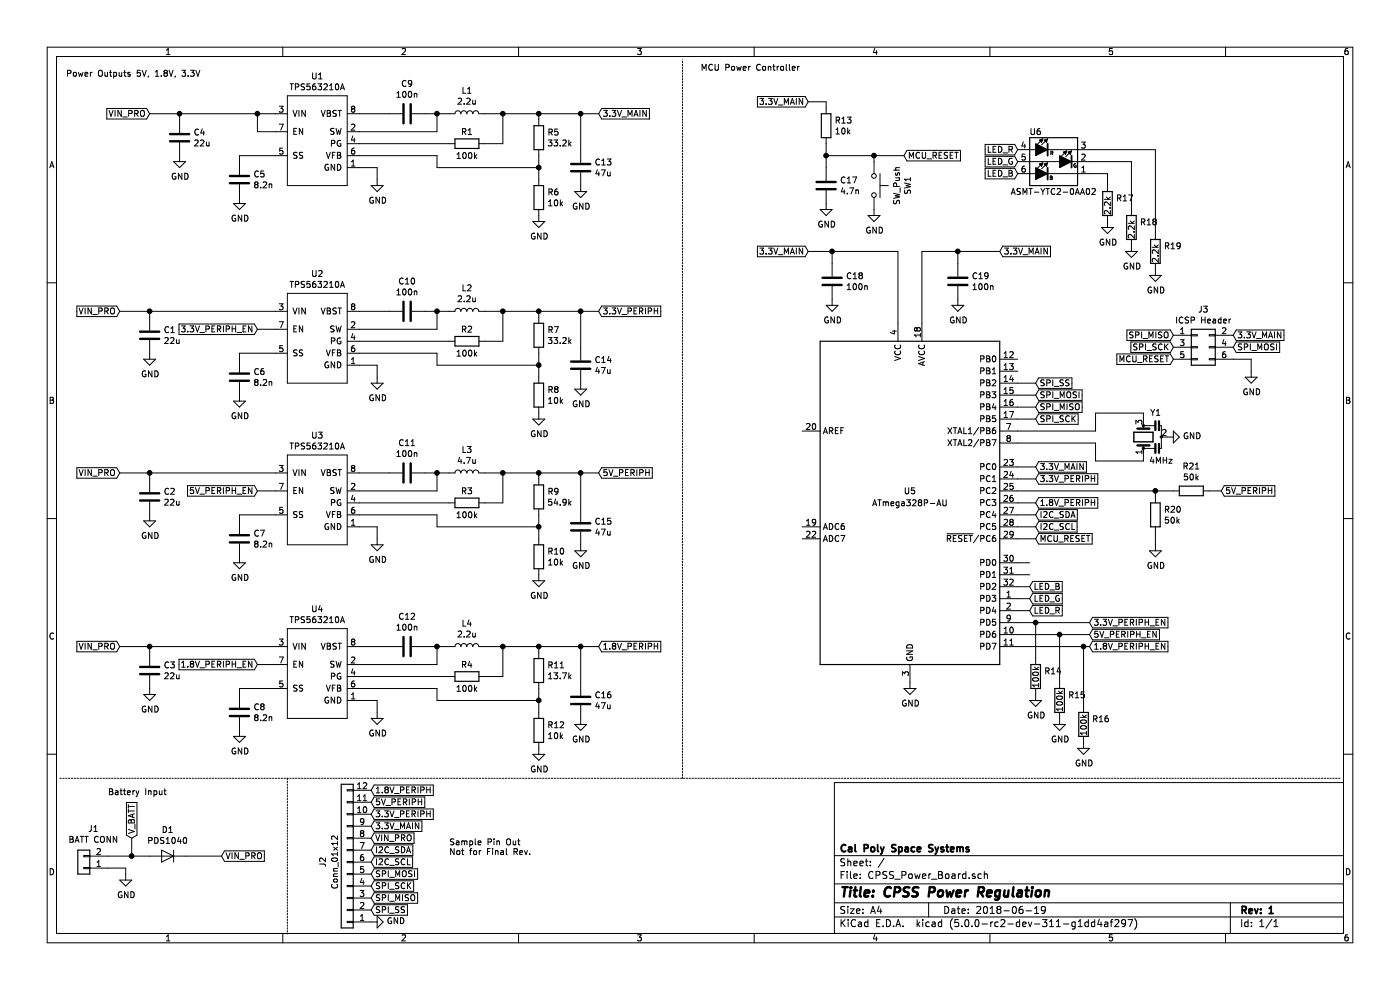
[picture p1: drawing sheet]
EESchema Schematic File Version 4
LIBS:CPSS_Power_Board-cache
EELAYER 26 0
EELAYER END
$Descr A4 11693 8268
encoding utf-8
Sheet 1 1
Title "CPSS Power Regulation "
Date "2018-06-19"
Rev "1"
Comp "Cal Poly Space Systems"
Comment1 ""
Comment2 ""
Comment3 ""
Comment4 ""
$EndDescr
$Comp
L Regulator_Switching:TPS563210A U1
U 1 1
P 2650 1200
F 0 "U1" H 2650 1765 50  0000 C CNN
F 1 "TPS563210A" H 2650 1674 50  0000 C CNN
F 2 "" H 2700 1000 50  0001 C CNN
F 3 "" H 2700 1000 50  0001 C CNN
	1    2650 1200
	1    0    0    -1  
$EndComp
$Comp
L Device:C C4
U 1 1
P 1500 1150
F 0 "C4" H 1615 1196 50  0000 L CNN
F 1 "22u" H 1615 1105 50  0000 L CNN
F 2 "" H 1538 1000 50  0001 C CNN
F 3 "~" H 1500 1150 50  0001 C CNN
	1    1500 1150
	1    0    0    -1  
$EndComp
$Comp
L power:GND #PWR0101
U 1 1
P 1500 1300
F 0 "#PWR0101" H 1500 1050 50  0001 C CNN
F 1 "GND" H 1505 1127 50  0000 C CNN
F 2 "" H 1500 1300 50  0001 C CNN
F 3 "" H 1500 1300 50  0001 C CNN
	1    1500 1300
	1    0    0    -1  
$EndComp
Wire Wire Line
	2300 950  2150 950 
Wire Wire Line
	1500 950  1500 1000
Wire Wire Line
	2300 1100 2150 1100
Wire Wire Line
	2150 1100 2150 950 
Connection ~ 2150 950 
Wire Wire Line
	2150 950  1500 950 
$Comp
L Device:C C5
U 1 1
P 2000 1500
F 0 "C5" H 2115 1546 50  0000 L CNN
F 1 "8.2n" H 2115 1455 50  0000 L CNN
F 2 "" H 2038 1350 50  0001 C CNN
F 3 "~" H 2000 1500 50  0001 C CNN
	1    2000 1500
	1    0    0    -1  
$EndComp
$Comp
L power:GND #PWR0102
U 1 1
P 2000 1650
F 0 "#PWR0102" H 2000 1400 50  0001 C CNN
F 1 "GND" H 2005 1477 50  0000 C CNN
F 2 "" H 2000 1650 50  0001 C CNN
F 3 "" H 2000 1650 50  0001 C CNN
	1    2000 1650
	1    0    0    -1  
$EndComp
Wire Wire Line
	2000 1350 2000 1300
Wire Wire Line
	2000 1300 2300 1300
Wire Wire Line
	1500 950  1250 950 
Connection ~ 1500 950 
Text GLabel 1250 950  0    50   Input ~ 0
VIN_PRO
$Comp
L power:GND #PWR0103
U 1 1
P 3150 1500
F 0 "#PWR0103" H 3150 1250 50  0001 C CNN
F 1 "GND" H 3155 1327 50  0000 C CNN
F 2 "" H 3150 1500 50  0001 C CNN
F 3 "" H 3150 1500 50  0001 C CNN
	1    3150 1500
	1    0    0    -1  
$EndComp
Wire Wire Line
	3000 1400 3150 1400
Wire Wire Line
	3150 1400 3150 1500
$Comp
L Device:C C9
U 1 1
P 3400 950
F 0 "C9" V 3148 950 50  0000 C CNN
F 1 "100n" V 3239 950 50  0000 C CNN
F 2 "" H 3438 800 50  0001 C CNN
F 3 "~" H 3400 950 50  0001 C CNN
	1    3400 950 
	0    1    1    0   
$EndComp
Wire Wire Line
	3000 950  3250 950 
Wire Wire Line
	3550 950  3650 950 
Wire Wire Line
	3000 1100 3650 1100
Wire Wire Line
	3650 1100 3650 950 
$Comp
L Device:L L1
U 1 1
P 3900 950
F 0 "L1" V 4090 950 50  0000 C CNN
F 1 "2.2u" V 3999 950 50  0000 C CNN
F 2 "" H 3900 950 50  0001 C CNN
F 3 "~" H 3900 950 50  0001 C CNN
	1    3900 950 
	0    -1   -1   0   
$EndComp
Wire Wire Line
	3650 950  3750 950 
Connection ~ 3650 950 
$Comp
L Device:R R1
U 1 1
P 3900 1200
F 0 "R1" V 3800 1200 50  0000 C CNN
F 1 "100k" V 4000 1200 50  0000 C CNN
F 2 "" V 3830 1200 50  0001 C CNN
F 3 "~" H 3900 1200 50  0001 C CNN
	1    3900 1200
	0    1    1    0   
$EndComp
Wire Wire Line
	3000 1200 3750 1200
Wire Wire Line
	4050 950  4200 950 
Wire Wire Line
	4050 1200 4200 1200
Wire Wire Line
	4200 1200 4200 950 
$Comp
L Device:R R5
U 1 1
P 4500 1150
F 0 "R5" H 4570 1196 50  0000 L CNN
F 1 "33.2k" H 4570 1105 50  0000 L CNN
F 2 "" V 4430 1150 50  0001 C CNN
F 3 "~" H 4500 1150 50  0001 C CNN
	1    4500 1150
	1    0    0    -1  
$EndComp
$Comp
L Device:R R6
U 1 1
P 4500 1650
F 0 "R6" H 4570 1696 50  0000 L CNN
F 1 "10k" H 4570 1605 50  0000 L CNN
F 2 "" V 4430 1650 50  0001 C CNN
F 3 "~" H 4500 1650 50  0001 C CNN
	1    4500 1650
	1    0    0    -1  
$EndComp
Wire Wire Line
	3000 1300 3650 1300
Wire Wire Line
	3650 1300 3650 1400
Wire Wire Line
	3650 1400 4500 1400
Wire Wire Line
	4500 1400 4500 1300
Wire Wire Line
	4500 1400 4500 1500
Connection ~ 4500 1400
$Comp
L power:GND #PWR0104
U 1 1
P 4500 1800
F 0 "#PWR0104" H 4500 1550 50  0001 C CNN
F 1 "GND" H 4505 1627 50  0000 C CNN
F 2 "" H 4500 1800 50  0001 C CNN
F 3 "" H 4500 1800 50  0001 C CNN
	1    4500 1800
	1    0    0    -1  
$EndComp
Wire Wire Line
	4200 950  4500 950 
Wire Wire Line
	4500 950  4500 1000
Connection ~ 4200 950 
$Comp
L Device:C C13
U 1 1
P 4850 1400
F 0 "C13" H 4965 1446 50  0000 L CNN
F 1 "47u" H 4965 1355 50  0000 L CNN
F 2 "" H 4888 1250 50  0001 C CNN
F 3 "~" H 4850 1400 50  0001 C CNN
	1    4850 1400
	1    0    0    -1  
$EndComp
$Comp
L power:GND #PWR0105
U 1 1
P 4850 1550
F 0 "#PWR0105" H 4850 1300 50  0001 C CNN
F 1 "GND" H 4855 1377 50  0000 C CNN
F 2 "" H 4850 1550 50  0001 C CNN
F 3 "" H 4850 1550 50  0001 C CNN
	1    4850 1550
	1    0    0    -1  
$EndComp
Wire Wire Line
	4500 950  4850 950 
Wire Wire Line
	4850 950  4850 1250
Connection ~ 4500 950 
Wire Wire Line
	4850 950  5000 950 
Connection ~ 4850 950 
Text GLabel 5000 950  2    50   Input ~ 0
3.3V_MAIN
$Comp
L Regulator_Switching:TPS563210A U2
U 1 1
P 2650 2850
F 0 "U2" H 2650 3415 50  0000 C CNN
F 1 "TPS563210A" H 2650 3324 50  0000 C CNN
F 2 "" H 2700 2650 50  0001 C CNN
F 3 "" H 2700 2650 50  0001 C CNN
	1    2650 2850
	1    0    0    -1  
$EndComp
$Comp
L Device:C C1
U 1 1
P 1250 2800
F 0 "C1" H 1365 2846 50  0000 L CNN
F 1 "22u" H 1365 2755 50  0000 L CNN
F 2 "" H 1288 2650 50  0001 C CNN
F 3 "~" H 1250 2800 50  0001 C CNN
	1    1250 2800
	1    0    0    -1  
$EndComp
$Comp
L power:GND #PWR0106
U 1 1
P 1250 2950
F 0 "#PWR0106" H 1250 2700 50  0001 C CNN
F 1 "GND" H 1255 2777 50  0000 C CNN
F 2 "" H 1250 2950 50  0001 C CNN
F 3 "" H 1250 2950 50  0001 C CNN
	1    1250 2950
	1    0    0    -1  
$EndComp
Wire Wire Line
	1250 2600 1250 2650
Wire Wire Line
	2300 2750 2150 2750
$Comp
L Device:C C6
U 1 1
P 2000 3150
F 0 "C6" H 2115 3196 50  0000 L CNN
F 1 "8.2n" H 2115 3105 50  0000 L CNN
F 2 "" H 2038 3000 50  0001 C CNN
F 3 "~" H 2000 3150 50  0001 C CNN
	1    2000 3150
	1    0    0    -1  
$EndComp
$Comp
L power:GND #PWR0107
U 1 1
P 2000 3300
F 0 "#PWR0107" H 2000 3050 50  0001 C CNN
F 1 "GND" H 2005 3127 50  0000 C CNN
F 2 "" H 2000 3300 50  0001 C CNN
F 3 "" H 2000 3300 50  0001 C CNN
	1    2000 3300
	1    0    0    -1  
$EndComp
Wire Wire Line
	2000 3000 2000 2950
Wire Wire Line
	2000 2950 2300 2950
Wire Wire Line
	1250 2600 1000 2600
Connection ~ 1250 2600
Text GLabel 1000 2600 0    50   Input ~ 0
VIN_PRO
$Comp
L power:GND #PWR0108
U 1 1
P 3150 3150
F 0 "#PWR0108" H 3150 2900 50  0001 C CNN
F 1 "GND" H 3155 2977 50  0000 C CNN
F 2 "" H 3150 3150 50  0001 C CNN
F 3 "" H 3150 3150 50  0001 C CNN
	1    3150 3150
	1    0    0    -1  
$EndComp
Wire Wire Line
	3000 3050 3150 3050
Wire Wire Line
	3150 3050 3150 3150
$Comp
L Device:C C10
U 1 1
P 3400 2600
F 0 "C10" V 3148 2600 50  0000 C CNN
F 1 "100n" V 3239 2600 50  0000 C CNN
F 2 "" H 3438 2450 50  0001 C CNN
F 3 "~" H 3400 2600 50  0001 C CNN
	1    3400 2600
	0    1    1    0   
$EndComp
Wire Wire Line
	3000 2600 3250 2600
Wire Wire Line
	3550 2600 3650 2600
Wire Wire Line
	3000 2750 3650 2750
Wire Wire Line
	3650 2750 3650 2600
$Comp
L Device:L L2
U 1 1
P 3900 2600
F 0 "L2" V 4090 2600 50  0000 C CNN
F 1 "2.2u" V 3999 2600 50  0000 C CNN
F 2 "" H 3900 2600 50  0001 C CNN
F 3 "~" H 3900 2600 50  0001 C CNN
	1    3900 2600
	0    -1   -1   0   
$EndComp
Wire Wire Line
	3650 2600 3750 2600
Connection ~ 3650 2600
$Comp
L Device:R R2
U 1 1
P 3900 2850
F 0 "R2" V 3800 2850 50  0000 C CNN
F 1 "100k" V 4000 2850 50  0000 C CNN
F 2 "" V 3830 2850 50  0001 C CNN
F 3 "~" H 3900 2850 50  0001 C CNN
	1    3900 2850
	0    1    1    0   
$EndComp
Wire Wire Line
	3000 2850 3750 2850
Wire Wire Line
	4050 2600 4200 2600
Wire Wire Line
	4050 2850 4200 2850
Wire Wire Line
	4200 2850 4200 2600
$Comp
L Device:R R7
U 1 1
P 4500 2800
F 0 "R7" H 4570 2846 50  0000 L CNN
F 1 "33.2k" H 4570 2755 50  0000 L CNN
F 2 "" V 4430 2800 50  0001 C CNN
F 3 "~" H 4500 2800 50  0001 C CNN
	1    4500 2800
	1    0    0    -1  
$EndComp
$Comp
L Device:R R8
U 1 1
P 4500 3300
F 0 "R8" H 4570 3346 50  0000 L CNN
F 1 "10k" H 4570 3255 50  0000 L CNN
F 2 "" V 4430 3300 50  0001 C CNN
F 3 "~" H 4500 3300 50  0001 C CNN
	1    4500 3300
	1    0    0    -1  
$EndComp
Wire Wire Line
	3000 2950 3650 2950
Wire Wire Line
	3650 2950 3650 3050
Wire Wire Line
	3650 3050 4500 3050
Wire Wire Line
	4500 3050 4500 2950
Wire Wire Line
	4500 3050 4500 3150
Connection ~ 4500 3050
$Comp
L power:GND #PWR0109
U 1 1
P 4500 3450
F 0 "#PWR0109" H 4500 3200 50  0001 C CNN
F 1 "GND" H 4505 3277 50  0000 C CNN
F 2 "" H 4500 3450 50  0001 C CNN
F 3 "" H 4500 3450 50  0001 C CNN
	1    4500 3450
	1    0    0    -1  
$EndComp
Wire Wire Line
	4200 2600 4500 2600
Wire Wire Line
	4500 2600 4500 2650
Connection ~ 4200 2600
$Comp
L Device:C C14
U 1 1
P 4850 3050
F 0 "C14" H 4965 3096 50  0000 L CNN
F 1 "47u" H 4965 3005 50  0000 L CNN
F 2 "" H 4888 2900 50  0001 C CNN
F 3 "~" H 4850 3050 50  0001 C CNN
	1    4850 3050
	1    0    0    -1  
$EndComp
$Comp
L power:GND #PWR0110
U 1 1
P 4850 3200
F 0 "#PWR0110" H 4850 2950 50  0001 C CNN
F 1 "GND" H 4855 3027 50  0000 C CNN
F 2 "" H 4850 3200 50  0001 C CNN
F 3 "" H 4850 3200 50  0001 C CNN
	1    4850 3200
	1    0    0    -1  
$EndComp
Wire Wire Line
	4500 2600 4850 2600
Wire Wire Line
	4850 2600 4850 2900
Connection ~ 4500 2600
Wire Wire Line
	4850 2600 5000 2600
Connection ~ 4850 2600
Text GLabel 5000 2600 2    50   Input ~ 0
3.3V_PERIPH
Text GLabel 2150 2750 0    50   Input ~ 0
3.3V_PERIPH_EN
Wire Wire Line
	1250 2600 2300 2600
$Comp
L Regulator_Switching:TPS563210A U3
U 1 1
P 2650 4200
F 0 "U3" H 2650 4765 50  0000 C CNN
F 1 "TPS563210A" H 2650 4674 50  0000 C CNN
F 2 "" H 2700 4000 50  0001 C CNN
F 3 "" H 2700 4000 50  0001 C CNN
	1    2650 4200
	1    0    0    -1  
$EndComp
$Comp
L Device:C C2
U 1 1
P 1250 4150
F 0 "C2" H 1365 4196 50  0000 L CNN
F 1 "22u" H 1365 4105 50  0000 L CNN
F 2 "" H 1288 4000 50  0001 C CNN
F 3 "~" H 1250 4150 50  0001 C CNN
	1    1250 4150
	1    0    0    -1  
$EndComp
$Comp
L power:GND #PWR0111
U 1 1
P 1250 4300
F 0 "#PWR0111" H 1250 4050 50  0001 C CNN
F 1 "GND" H 1255 4127 50  0000 C CNN
F 2 "" H 1250 4300 50  0001 C CNN
F 3 "" H 1250 4300 50  0001 C CNN
	1    1250 4300
	1    0    0    -1  
$EndComp
Wire Wire Line
	1250 3950 1250 4000
Wire Wire Line
	2300 4100 2150 4100
$Comp
L Device:C C7
U 1 1
P 2000 4500
F 0 "C7" H 2115 4546 50  0000 L CNN
F 1 "8.2n" H 2115 4455 50  0000 L CNN
F 2 "" H 2038 4350 50  0001 C CNN
F 3 "~" H 2000 4500 50  0001 C CNN
	1    2000 4500
	1    0    0    -1  
$EndComp
$Comp
L power:GND #PWR0112
U 1 1
P 2000 4650
F 0 "#PWR0112" H 2000 4400 50  0001 C CNN
F 1 "GND" H 2005 4477 50  0000 C CNN
F 2 "" H 2000 4650 50  0001 C CNN
F 3 "" H 2000 4650 50  0001 C CNN
	1    2000 4650
	1    0    0    -1  
$EndComp
Wire Wire Line
	2000 4350 2000 4300
Wire Wire Line
	2000 4300 2300 4300
Wire Wire Line
	1250 3950 1000 3950
Connection ~ 1250 3950
Text GLabel 1000 3950 0    50   Input ~ 0
VIN_PRO
$Comp
L power:GND #PWR0113
U 1 1
P 3150 4500
F 0 "#PWR0113" H 3150 4250 50  0001 C CNN
F 1 "GND" H 3155 4327 50  0000 C CNN
F 2 "" H 3150 4500 50  0001 C CNN
F 3 "" H 3150 4500 50  0001 C CNN
	1    3150 4500
	1    0    0    -1  
$EndComp
Wire Wire Line
	3000 4400 3150 4400
Wire Wire Line
	3150 4400 3150 4500
$Comp
L Device:C C11
U 1 1
P 3400 3950
F 0 "C11" V 3148 3950 50  0000 C CNN
F 1 "100n" V 3239 3950 50  0000 C CNN
F 2 "" H 3438 3800 50  0001 C CNN
F 3 "~" H 3400 3950 50  0001 C CNN
	1    3400 3950
	0    1    1    0   
$EndComp
Wire Wire Line
	3000 3950 3250 3950
Wire Wire Line
	3550 3950 3650 3950
Wire Wire Line
	3000 4100 3650 4100
Wire Wire Line
	3650 4100 3650 3950
$Comp
L Device:L L3
U 1 1
P 3900 3950
F 0 "L3" V 4090 3950 50  0000 C CNN
F 1 "4.7u" V 3999 3950 50  0000 C CNN
F 2 "" H 3900 3950 50  0001 C CNN
F 3 "~" H 3900 3950 50  0001 C CNN
	1    3900 3950
	0    -1   -1   0   
$EndComp
Wire Wire Line
	3650 3950 3750 3950
Connection ~ 3650 3950
$Comp
L Device:R R3
U 1 1
P 3900 4200
F 0 "R3" V 3800 4200 50  0000 C CNN
F 1 "100k" V 4000 4200 50  0000 C CNN
F 2 "" V 3830 4200 50  0001 C CNN
F 3 "~" H 3900 4200 50  0001 C CNN
	1    3900 4200
	0    1    1    0   
$EndComp
Wire Wire Line
	3000 4200 3750 4200
Wire Wire Line
	4050 3950 4200 3950
Wire Wire Line
	4050 4200 4200 4200
Wire Wire Line
	4200 4200 4200 3950
$Comp
L Device:R R9
U 1 1
P 4500 4150
F 0 "R9" H 4570 4196 50  0000 L CNN
F 1 "54.9k" H 4570 4105 50  0000 L CNN
F 2 "54.9k" V 4430 4150 50  0001 C CNN
F 3 "~" H 4500 4150 50  0001 C CNN
	1    4500 4150
	1    0    0    -1  
$EndComp
$Comp
L Device:R R10
U 1 1
P 4500 4650
F 0 "R10" H 4570 4696 50  0000 L CNN
F 1 "10k" H 4570 4605 50  0000 L CNN
F 2 "" V 4430 4650 50  0001 C CNN
F 3 "~" H 4500 4650 50  0001 C CNN
	1    4500 4650
	1    0    0    -1  
$EndComp
Wire Wire Line
	3000 4300 3650 4300
Wire Wire Line
	3650 4300 3650 4400
Wire Wire Line
	3650 4400 4500 4400
Wire Wire Line
	4500 4400 4500 4300
Wire Wire Line
	4500 4400 4500 4500
Connection ~ 4500 4400
$Comp
L power:GND #PWR0114
U 1 1
P 4500 4800
F 0 "#PWR0114" H 4500 4550 50  0001 C CNN
F 1 "GND" H 4505 4627 50  0000 C CNN
F 2 "" H 4500 4800 50  0001 C CNN
F 3 "" H 4500 4800 50  0001 C CNN
	1    4500 4800
	1    0    0    -1  
$EndComp
Wire Wire Line
	4200 3950 4500 3950
Wire Wire Line
	4500 3950 4500 4000
Connection ~ 4200 3950
$Comp
L Device:C C15
U 1 1
P 4850 4400
F 0 "C15" H 4965 4446 50  0000 L CNN
F 1 "47u" H 4965 4355 50  0000 L CNN
F 2 "" H 4888 4250 50  0001 C CNN
F 3 "~" H 4850 4400 50  0001 C CNN
	1    4850 4400
	1    0    0    -1  
$EndComp
$Comp
L power:GND #PWR0115
U 1 1
P 4850 4550
F 0 "#PWR0115" H 4850 4300 50  0001 C CNN
F 1 "GND" H 4855 4377 50  0000 C CNN
F 2 "" H 4850 4550 50  0001 C CNN
F 3 "" H 4850 4550 50  0001 C CNN
	1    4850 4550
	1    0    0    -1  
$EndComp
Wire Wire Line
	4500 3950 4850 3950
Wire Wire Line
	4850 3950 4850 4250
Connection ~ 4500 3950
Wire Wire Line
	4850 3950 5000 3950
Connection ~ 4850 3950
Text GLabel 5000 3950 2    50   Input ~ 0
5V_PERIPH
Text GLabel 2150 4100 0    50   Input ~ 0
5V_PERIPH_EN
Wire Wire Line
	1250 3950 2300 3950
$Comp
L Regulator_Switching:TPS563210A U4
U 1 1
P 2650 5650
F 0 "U4" H 2650 6215 50  0000 C CNN
F 1 "TPS563210A" H 2650 6124 50  0000 C CNN
F 2 "" H 2700 5450 50  0001 C CNN
F 3 "" H 2700 5450 50  0001 C CNN
	1    2650 5650
	1    0    0    -1  
$EndComp
$Comp
L Device:C C3
U 1 1
P 1250 5600
F 0 "C3" H 1365 5646 50  0000 L CNN
F 1 "22u" H 1365 5555 50  0000 L CNN
F 2 "" H 1288 5450 50  0001 C CNN
F 3 "~" H 1250 5600 50  0001 C CNN
	1    1250 5600
	1    0    0    -1  
$EndComp
$Comp
L power:GND #PWR0116
U 1 1
P 1250 5750
F 0 "#PWR0116" H 1250 5500 50  0001 C CNN
F 1 "GND" H 1255 5577 50  0000 C CNN
F 2 "" H 1250 5750 50  0001 C CNN
F 3 "" H 1250 5750 50  0001 C CNN
	1    1250 5750
	1    0    0    -1  
$EndComp
Wire Wire Line
	1250 5400 1250 5450
Wire Wire Line
	2300 5550 2150 5550
$Comp
L Device:C C8
U 1 1
P 2000 5950
F 0 "C8" H 2115 5996 50  0000 L CNN
F 1 "8.2n" H 2115 5905 50  0000 L CNN
F 2 "" H 2038 5800 50  0001 C CNN
F 3 "~" H 2000 5950 50  0001 C CNN
	1    2000 5950
	1    0    0    -1  
$EndComp
$Comp
L power:GND #PWR0117
U 1 1
P 2000 6100
F 0 "#PWR0117" H 2000 5850 50  0001 C CNN
F 1 "GND" H 2005 5927 50  0000 C CNN
F 2 "" H 2000 6100 50  0001 C CNN
F 3 "" H 2000 6100 50  0001 C CNN
	1    2000 6100
	1    0    0    -1  
$EndComp
Wire Wire Line
	2000 5800 2000 5750
Wire Wire Line
	2000 5750 2300 5750
Wire Wire Line
	1250 5400 1000 5400
Connection ~ 1250 5400
Text GLabel 1000 5400 0    50   Input ~ 0
VIN_PRO
$Comp
L power:GND #PWR0118
U 1 1
P 3150 5950
F 0 "#PWR0118" H 3150 5700 50  0001 C CNN
F 1 "GND" H 3155 5777 50  0000 C CNN
F 2 "" H 3150 5950 50  0001 C CNN
F 3 "" H 3150 5950 50  0001 C CNN
	1    3150 5950
	1    0    0    -1  
$EndComp
Wire Wire Line
	3000 5850 3150 5850
Wire Wire Line
	3150 5850 3150 5950
$Comp
L Device:C C12
U 1 1
P 3400 5400
F 0 "C12" V 3148 5400 50  0000 C CNN
F 1 "100n" V 3239 5400 50  0000 C CNN
F 2 "" H 3438 5250 50  0001 C CNN
F 3 "~" H 3400 5400 50  0001 C CNN
	1    3400 5400
	0    1    1    0   
$EndComp
Wire Wire Line
	3000 5400 3250 5400
Wire Wire Line
	3550 5400 3650 5400
Wire Wire Line
	3000 5550 3650 5550
Wire Wire Line
	3650 5550 3650 5400
$Comp
L Device:L L4
U 1 1
P 3900 5400
F 0 "L4" V 4090 5400 50  0000 C CNN
F 1 "2.2u" V 3999 5400 50  0000 C CNN
F 2 "" H 3900 5400 50  0001 C CNN
F 3 "~" H 3900 5400 50  0001 C CNN
	1    3900 5400
	0    -1   -1   0   
$EndComp
Wire Wire Line
	3650 5400 3750 5400
Connection ~ 3650 5400
$Comp
L Device:R R4
U 1 1
P 3900 5650
F 0 "R4" V 3800 5650 50  0000 C CNN
F 1 "100k" V 4000 5650 50  0000 C CNN
F 2 "" V 3830 5650 50  0001 C CNN
F 3 "~" H 3900 5650 50  0001 C CNN
	1    3900 5650
	0    1    1    0   
$EndComp
Wire Wire Line
	3000 5650 3750 5650
Wire Wire Line
	4050 5400 4200 5400
Wire Wire Line
	4050 5650 4200 5650
Wire Wire Line
	4200 5650 4200 5400
$Comp
L Device:R R11
U 1 1
P 4500 5600
F 0 "R11" H 4570 5646 50  0000 L CNN
F 1 "13.7k" H 4570 5555 50  0000 L CNN
F 2 "" V 4430 5600 50  0001 C CNN
F 3 "~" H 4500 5600 50  0001 C CNN
	1    4500 5600
	1    0    0    -1  
$EndComp
$Comp
L Device:R R12
U 1 1
P 4500 6100
F 0 "R12" H 4570 6146 50  0000 L CNN
F 1 "10k" H 4570 6055 50  0000 L CNN
F 2 "" V 4430 6100 50  0001 C CNN
F 3 "~" H 4500 6100 50  0001 C CNN
	1    4500 6100
	1    0    0    -1  
$EndComp
Wire Wire Line
	3000 5750 3650 5750
Wire Wire Line
	3650 5750 3650 5850
Wire Wire Line
	3650 5850 4500 5850
Wire Wire Line
	4500 5850 4500 5750
Wire Wire Line
	4500 5850 4500 5950
Connection ~ 4500 5850
$Comp
L power:GND #PWR0119
U 1 1
P 4500 6250
F 0 "#PWR0119" H 4500 6000 50  0001 C CNN
F 1 "GND" H 4505 6077 50  0000 C CNN
F 2 "" H 4500 6250 50  0001 C CNN
F 3 "" H 4500 6250 50  0001 C CNN
	1    4500 6250
	1    0    0    -1  
$EndComp
Wire Wire Line
	4200 5400 4500 5400
Wire Wire Line
	4500 5400 4500 5450
Connection ~ 4200 5400
$Comp
L Device:C C16
U 1 1
P 4850 5850
F 0 "C16" H 4965 5896 50  0000 L CNN
F 1 "47u" H 4965 5805 50  0000 L CNN
F 2 "" H 4888 5700 50  0001 C CNN
F 3 "~" H 4850 5850 50  0001 C CNN
	1    4850 5850
	1    0    0    -1  
$EndComp
$Comp
L power:GND #PWR0120
U 1 1
P 4850 6000
F 0 "#PWR0120" H 4850 5750 50  0001 C CNN
F 1 "GND" H 4855 5827 50  0000 C CNN
F 2 "" H 4850 6000 50  0001 C CNN
F 3 "" H 4850 6000 50  0001 C CNN
	1    4850 6000
	1    0    0    -1  
$EndComp
Wire Wire Line
	4500 5400 4850 5400
Wire Wire Line
	4850 5400 4850 5700
Connection ~ 4500 5400
Wire Wire Line
	4850 5400 5000 5400
Connection ~ 4850 5400
Text GLabel 5000 5400 2    50   Input ~ 0
1.8V_PERIPH
Text GLabel 2150 5550 0    50   Input ~ 0
1.8V_PERIPH_EN
Wire Wire Line
	1250 5400 2300 5400
$Comp
L Device:D D1
U 1 1
P 1400 7150
F 0 "D1" H 1400 6934 50  0000 C CNN
F 1 "PDS1040" H 1400 7025 50  0000 C CNN
F 2 "" H 1400 7150 50  0001 C CNN
F 3 "~" H 1400 7150 50  0001 C CNN
	1    1400 7150
	-1   0    0    1   
$EndComp
Text GLabel 1100 7000 1    50   Input ~ 0
V_BATT
Wire Wire Line
	1550 7150 1850 7150
Text GLabel 1850 7150 2    50   Input ~ 0
VIN_PRO
$Comp
L Connector_Generic:Conn_01x02 J1
U 1 1
P 700 7250
F 0 "J1" H 620 6925 50  0000 C CNN
F 1 "BATT CONN" H 620 7016 50  0000 C CNN
F 2 "" H 700 7250 50  0001 C CNN
F 3 "~" H 700 7250 50  0001 C CNN
	1    700  7250
	-1   0    0    1   
$EndComp
Wire Wire Line
	900  7150 1100 7150
$Comp
L power:GND #PWR0121
U 1 1
P 1050 7300
F 0 "#PWR0121" H 1050 7050 50  0001 C CNN
F 1 "GND" H 1055 7127 50  0000 C CNN
F 2 "" H 1050 7300 50  0001 C CNN
F 3 "" H 1050 7300 50  0001 C CNN
	1    1050 7300
	1    0    0    -1  
$EndComp
Wire Wire Line
	900  7250 1050 7250
Wire Wire Line
	1050 7250 1050 7300
$Comp
L MCU_Microchip_ATmega:ATmega328P-AU U5
U 1 1
P 7600 4200
F 0 "U5" H 7600 4300 50  0000 C CNN
F 1 "ATmega328P-AU" H 7600 4200 50  0000 C CNN
F 2 "Package_QFP:TQFP-32_7x7mm_P0.8mm" H 7600 4200 50  0001 C CIN
F 3 "http://ww1.microchip.com/downloads/en/DeviceDoc/atmel-8271-8-bit-avr-microcontroller-atmega48a-48pa-88a-88pa-168a-168pa-328-328p_datasheet.pdf" H 7600 4200 50  0001 C CNN
	1    7600 4200
	1    0    0    -1  
$EndComp
$Comp
L Device:C C18
U 1 1
P 6950 2350
F 0 "C18" H 7065 2396 50  0000 L CNN
F 1 "100n" H 7065 2305 50  0000 L CNN
F 2 "" H 6988 2200 50  0001 C CNN
F 3 "~" H 6950 2350 50  0001 C CNN
	1    6950 2350
	1    0    0    -1  
$EndComp
$Comp
L power:GND #PWR0122
U 1 1
P 6950 2500
F 0 "#PWR0122" H 6950 2250 50  0001 C CNN
F 1 "GND" H 6955 2327 50  0000 C CNN
F 2 "" H 6950 2500 50  0001 C CNN
F 3 "" H 6950 2500 50  0001 C CNN
	1    6950 2500
	1    0    0    -1  
$EndComp
Wire Wire Line
	6950 2100 7500 2100
Wire Wire Line
	7500 2100 7500 2700
Wire Wire Line
	6950 2200 6950 2100
Wire Wire Line
	6750 2100 6950 2100
Connection ~ 6950 2100
Text GLabel 6750 2100 0    50   Input ~ 0
3.3V_MAIN
$Comp
L Device:C C19
U 1 1
P 8000 2350
F 0 "C19" H 8115 2396 50  0000 L CNN
F 1 "100n" H 8115 2305 50  0000 L CNN
F 2 "" H 8038 2200 50  0001 C CNN
F 3 "~" H 8000 2350 50  0001 C CNN
	1    8000 2350
	1    0    0    -1  
$EndComp
$Comp
L power:GND #PWR0123
U 1 1
P 8000 2500
F 0 "#PWR0123" H 8000 2250 50  0001 C CNN
F 1 "GND" H 8005 2327 50  0000 C CNN
F 2 "" H 8000 2500 50  0001 C CNN
F 3 "" H 8000 2500 50  0001 C CNN
	1    8000 2500
	1    0    0    -1  
$EndComp
Wire Wire Line
	7700 2700 7700 2100
Wire Wire Line
	7700 2100 8000 2100
Wire Wire Line
	8000 2100 8000 2200
Wire Wire Line
	8000 2100 8350 2100
Connection ~ 8000 2100
Text GLabel 8350 2100 2    50   Input ~ 0
3.3V_MAIN
Wire Wire Line
	8500 4400 8650 4400
Wire Wire Line
	8500 4300 8650 4300
Text GLabel 8650 4400 2    50   Input ~ 0
I2C_SCL
Text GLabel 8650 4300 2    50   Input ~ 0
I2C_SDA
Text GLabel 8650 3500 2    50   Input ~ 0
SPI_SCK
Text GLabel 8650 3400 2    50   Input ~ 0
SPI_MISO
Text GLabel 8650 3300 2    50   Input ~ 0
SPI_MOSI
Text GLabel 8650 3200 2    50   Input ~ 0
SPI_SS
Text GLabel 8650 3900 2    50   Input ~ 0
3.3V_MAIN
Text GLabel 8650 4000 2    50   Input ~ 0
3.3V_PERIPH
Text GLabel 10200 4100 2    50   Input ~ 0
5V_PERIPH
Text GLabel 8650 4200 2    50   Input ~ 0
1.8V_PERIPH
Wire Wire Line
	8500 3900 8650 3900
Wire Wire Line
	8500 4000 8650 4000
Wire Wire Line
	8500 4200 8650 4200
Text GLabel 9100 5200 2    50   Input ~ 0
3.3V_PERIPH_EN
Text GLabel 9100 5300 2    50   Input ~ 0
5V_PERIPH_EN
Text GLabel 9100 5400 2    50   Input ~ 0
1.8V_PERIPH_EN
Wire Wire Line
	8500 5200 8650 5200
Wire Wire Line
	8500 3500 8650 3500
Wire Wire Line
	8500 3400 8650 3400
Wire Wire Line
	8500 3300 8650 3300
Wire Wire Line
	8500 3200 8650 3200
$Comp
L Device:Resonator Y1
U 1 1
P 9550 3650
F 0 "Y1" V 9750 3500 50  0000 L CNN
F 1 "4MHz" V 9350 3400 50  0000 L CNN
F 2 "" H 9525 3650 50  0001 C CNN
F 3 "~" H 9525 3650 50  0001 C CNN
	1    9550 3650
	0    -1   -1   0   
$EndComp
$Comp
L power:GND #PWR0124
U 1 1
P 9750 3650
F 0 "#PWR0124" H 9750 3400 50  0001 C CNN
F 1 "GND" V 9755 3522 50  0000 R CNN
F 2 "" H 9750 3650 50  0001 C CNN
F 3 "" H 9750 3650 50  0001 C CNN
	1    9750 3650
	0    -1   -1   0   
$EndComp
Wire Wire Line
	8500 3600 9150 3600
Wire Wire Line
	9150 3600 9150 3450
Wire Wire Line
	9150 3450 9550 3450
Wire Wire Line
	9550 3450 9550 3500
Wire Wire Line
	8500 3700 9150 3700
Wire Wire Line
	9150 3700 9150 3850
Wire Wire Line
	9150 3850 9550 3850
Wire Wire Line
	9550 3850 9550 3800
$Comp
L Device:R R14
U 1 1
P 8650 5650
F 0 "R14" H 8720 5696 50  0000 L CNN
F 1 "100k" V 8650 5550 50  0000 L CNN
F 2 "" V 8580 5650 50  0001 C CNN
F 3 "~" H 8650 5650 50  0001 C CNN
	1    8650 5650
	1    0    0    -1  
$EndComp
$Comp
L Device:R R15
U 1 1
P 8850 5850
F 0 "R15" H 8920 5896 50  0000 L CNN
F 1 "100k" V 8850 5750 50  0000 L CNN
F 2 "" V 8780 5850 50  0001 C CNN
F 3 "~" H 8850 5850 50  0001 C CNN
	1    8850 5850
	1    0    0    -1  
$EndComp
$Comp
L Device:R R16
U 1 1
P 9050 6050
F 0 "R16" H 9120 6096 50  0000 L CNN
F 1 "100k" V 9050 5950 50  0000 L CNN
F 2 "" V 8980 6050 50  0001 C CNN
F 3 "~" H 9050 6050 50  0001 C CNN
	1    9050 6050
	1    0    0    -1  
$EndComp
Wire Wire Line
	8650 5500 8650 5200
Connection ~ 8650 5200
Wire Wire Line
	8650 5200 9100 5200
Wire Wire Line
	8500 5300 8850 5300
Wire Wire Line
	8500 5400 9050 5400
Wire Wire Line
	8850 5300 8850 5700
Connection ~ 8850 5300
Wire Wire Line
	8850 5300 9100 5300
Wire Wire Line
	9050 5400 9050 5900
Connection ~ 9050 5400
Wire Wire Line
	9050 5400 9100 5400
$Comp
L power:GND #PWR0125
U 1 1
P 8650 5800
F 0 "#PWR0125" H 8650 5550 50  0001 C CNN
F 1 "GND" H 8655 5627 50  0000 C CNN
F 2 "" H 8650 5800 50  0001 C CNN
F 3 "" H 8650 5800 50  0001 C CNN
	1    8650 5800
	1    0    0    -1  
$EndComp
$Comp
L power:GND #PWR0126
U 1 1
P 8850 6000
F 0 "#PWR0126" H 8850 5750 50  0001 C CNN
F 1 "GND" H 8855 5827 50  0000 C CNN
F 2 "" H 8850 6000 50  0001 C CNN
F 3 "" H 8850 6000 50  0001 C CNN
	1    8850 6000
	1    0    0    -1  
$EndComp
$Comp
L power:GND #PWR0127
U 1 1
P 9050 6200
F 0 "#PWR0127" H 9050 5950 50  0001 C CNN
F 1 "GND" H 9055 6027 50  0000 C CNN
F 2 "" H 9050 6200 50  0001 C CNN
F 3 "" H 9050 6200 50  0001 C CNN
	1    9050 6200
	1    0    0    -1  
$EndComp
$Comp
L LED:ASMT-YTC2-0AA02 U6
U 1 1
P 8800 1350
F 0 "U6" H 8650 1600 50  0000 C CNN
F 1 "ASMT-YTC2-0AA02" H 8800 1100 50  0000 C CNN
F 2 "LED_SMD:LED_RGB_PLCC-6" H 8600 1030 50  0001 L CNN
F 3 "http://www.avagotech.com/docs/AV02-2589EN" H 8950 1350 50  0001 L CNN
	1    8800 1350
	1    0    0    -1  
$EndComp
Wire Wire Line
	8500 4900 8600 4900
Wire Wire Line
	8500 4800 8600 4800
Wire Wire Line
	8500 4700 8600 4700
Wire Wire Line
	8500 5100 8600 5100
Wire Wire Line
	8500 5000 8600 5000
Text GLabel 8600 5100 2    50   Input ~ 0
LED_R
Text GLabel 8600 5000 2    50   Input ~ 0
LED_G
Text GLabel 8600 4900 2    50   Input ~ 0
LED_B
Text GLabel 8500 1250 0    50   Input ~ 0
LED_R
Text GLabel 8500 1350 0    50   Input ~ 0
LED_G
Text GLabel 8500 1450 0    50   Input ~ 0
LED_B
$Comp
L Device:R R17
U 1 1
P 9250 1700
F 0 "R17" H 9320 1746 50  0000 L CNN
F 1 "2.2k" V 9250 1600 50  0000 L CNN
F 2 "" V 9180 1700 50  0001 C CNN
F 3 "~" H 9250 1700 50  0001 C CNN
	1    9250 1700
	1    0    0    -1  
$EndComp
$Comp
L Device:R R18
U 1 1
P 9450 1900
F 0 "R18" H 9520 1946 50  0000 L CNN
F 1 "2.2k" V 9450 1800 50  0000 L CNN
F 2 "" V 9380 1900 50  0001 C CNN
F 3 "~" H 9450 1900 50  0001 C CNN
	1    9450 1900
	1    0    0    -1  
$EndComp
$Comp
L Device:R R19
U 1 1
P 9650 2100
F 0 "R19" H 9720 2146 50  0000 L CNN
F 1 "2.2k" V 9650 2000 50  0000 L CNN
F 2 "" V 9580 2100 50  0001 C CNN
F 3 "~" H 9650 2100 50  0001 C CNN
	1    9650 2100
	1    0    0    -1  
$EndComp
$Comp
L power:GND #PWR0128
U 1 1
P 9650 2250
F 0 "#PWR0128" H 9650 2000 50  0001 C CNN
F 1 "GND" H 9655 2077 50  0000 C CNN
F 2 "" H 9650 2250 50  0001 C CNN
F 3 "" H 9650 2250 50  0001 C CNN
	1    9650 2250
	1    0    0    -1  
$EndComp
$Comp
L power:GND #PWR0129
U 1 1
P 9450 2050
F 0 "#PWR0129" H 9450 1800 50  0001 C CNN
F 1 "GND" H 9455 1877 50  0000 C CNN
F 2 "" H 9450 2050 50  0001 C CNN
F 3 "" H 9450 2050 50  0001 C CNN
	1    9450 2050
	1    0    0    -1  
$EndComp
$Comp
L power:GND #PWR0130
U 1 1
P 9250 1850
F 0 "#PWR0130" H 9250 1600 50  0001 C CNN
F 1 "GND" H 9255 1677 50  0000 C CNN
F 2 "" H 9250 1850 50  0001 C CNN
F 3 "" H 9250 1850 50  0001 C CNN
	1    9250 1850
	1    0    0    -1  
$EndComp
Wire Wire Line
	9100 1250 9650 1250
Wire Wire Line
	9650 1250 9650 1950
Wire Wire Line
	9100 1350 9450 1350
Wire Wire Line
	9450 1350 9450 1750
Wire Wire Line
	9100 1450 9250 1450
Wire Wire Line
	9250 1450 9250 1550
$Comp
L power:GND #PWR0131
U 1 1
P 7600 5700
F 0 "#PWR0131" H 7600 5450 50  0001 C CNN
F 1 "GND" H 7605 5527 50  0000 C CNN
F 2 "" H 7600 5700 50  0001 C CNN
F 3 "" H 7600 5700 50  0001 C CNN
	1    7600 5700
	1    0    0    -1  
$EndComp
$Comp
L Device:R R21
U 1 1
P 9950 4100
F 0 "R21" V 9743 4100 50  0000 C CNN
F 1 "50k" V 9834 4100 50  0000 C CNN
F 2 "" V 9880 4100 50  0001 C CNN
F 3 "~" H 9950 4100 50  0001 C CNN
	1    9950 4100
	0    1    1    0   
$EndComp
$Comp
L Device:R R20
U 1 1
P 9650 4300
F 0 "R20" H 9720 4346 50  0000 L CNN
F 1 "50k" H 9720 4255 50  0000 L CNN
F 2 "" V 9580 4300 50  0001 C CNN
F 3 "~" H 9650 4300 50  0001 C CNN
	1    9650 4300
	1    0    0    -1  
$EndComp
Wire Wire Line
	10200 4100 10100 4100
Wire Wire Line
	9650 4150 9650 4100
Wire Wire Line
	9650 4100 9800 4100
Wire Wire Line
	9650 4450 9650 4550
$Comp
L power:GND #PWR0132
U 1 1
P 9650 4550
F 0 "#PWR0132" H 9650 4300 50  0001 C CNN
F 1 "GND" H 9655 4377 50  0000 C CNN
F 2 "" H 9650 4550 50  0001 C CNN
F 3 "" H 9650 4550 50  0001 C CNN
	1    9650 4550
	1    0    0    -1  
$EndComp
Wire Wire Line
	8500 4100 9650 4100
Connection ~ 9650 4100
Wire Wire Line
	8500 4500 8650 4500
Text GLabel 8650 4500 2    50   Input ~ 0
MCU_RESET
$Comp
L Switch:SW_Push SW1
U 1 1
P 7300 1550
F 0 "SW1" H 7300 1835 50  0000 C CNN
F 1 "SW_Push" H 7300 1744 50  0000 C CNN
F 2 "" H 7300 1750 50  0001 C CNN
F 3 "" H 7300 1750 50  0001 C CNN
	1    7300 1550
	0    1    1    0   
$EndComp
$Comp
L power:GND #PWR0133
U 1 1
P 7300 1750
F 0 "#PWR0133" H 7300 1500 50  0001 C CNN
F 1 "GND" H 7305 1577 50  0000 C CNN
F 2 "" H 7300 1750 50  0001 C CNN
F 3 "" H 7300 1750 50  0001 C CNN
	1    7300 1750
	1    0    0    -1  
$EndComp
$Comp
L Device:C C17
U 1 1
P 6900 1550
F 0 "C17" H 7015 1596 50  0000 L CNN
F 1 "4.7n" H 7015 1505 50  0000 L CNN
F 2 "" H 6938 1400 50  0001 C CNN
F 3 "~" H 6900 1550 50  0001 C CNN
	1    6900 1550
	1    0    0    -1  
$EndComp
$Comp
L power:GND #PWR0134
U 1 1
P 6900 1700
F 0 "#PWR0134" H 6900 1450 50  0001 C CNN
F 1 "GND" H 6905 1527 50  0000 C CNN
F 2 "" H 6900 1700 50  0001 C CNN
F 3 "" H 6900 1700 50  0001 C CNN
	1    6900 1700
	1    0    0    -1  
$EndComp
Wire Wire Line
	6900 1400 6900 1300
Wire Wire Line
	6900 1300 7300 1300
Wire Wire Line
	7300 1300 7300 1350
$Comp
L Device:R R13
U 1 1
P 6900 1050
F 0 "R13" H 6970 1096 50  0000 L CNN
F 1 "10k" H 6970 1005 50  0000 L CNN
F 2 "" V 6830 1050 50  0001 C CNN
F 3 "~" H 6900 1050 50  0001 C CNN
	1    6900 1050
	1    0    0    -1  
$EndComp
Wire Wire Line
	6900 1200 6900 1300
Connection ~ 6900 1300
Wire Wire Line
	6900 900  6900 850 
Wire Wire Line
	6900 850  6750 850 
Text GLabel 6750 850  0    50   Input ~ 0
3.3V_MAIN
Text GLabel 7550 1300 2    50   Input ~ 0
MCU_RESET
Wire Wire Line
	7550 1300 7300 1300
Connection ~ 7300 1300
$Comp
L Connector_Generic:Conn_02x03_Odd_Even J3
U 1 1
P 10000 2900
F 0 "J3" H 10050 3217 50  0000 C CNN
F 1 "ICSP Header" H 10050 3126 50  0000 C CNN
F 2 "" H 10000 2900 50  0001 C CNN
F 3 "~" H 10000 2900 50  0001 C CNN
	1    10000 2900
	1    0    0    -1  
$EndComp
Text GLabel 10300 2800 2    50   Input ~ 0
3.3V_MAIN
Text GLabel 10300 2900 2    50   Input ~ 0
SPI_MOSI
$Comp
L power:GND #PWR0135
U 1 1
P 10450 3100
F 0 "#PWR0135" H 10450 2850 50  0001 C CNN
F 1 "GND" H 10455 2927 50  0000 C CNN
F 2 "" H 10450 3100 50  0001 C CNN
F 3 "" H 10450 3100 50  0001 C CNN
	1    10450 3100
	1    0    0    -1  
$EndComp
Wire Wire Line
	10300 3000 10450 3000
Wire Wire Line
	10450 3000 10450 3100
Text GLabel 9800 2800 0    50   Input ~ 0
SPI_MISO
Text GLabel 9800 2900 0    50   Input ~ 0
SPI_SCK
Text GLabel 9800 3000 0    50   Input ~ 0
MCU_RESET
Wire Notes Line
	5700 6500 5700 500 
Wire Notes Line
	500  6500 11200 6500
Wire Wire Line
	1100 7150 1100 7000
Connection ~ 1100 7150
Wire Wire Line
	1100 7150 1250 7150
Wire Notes Line
	2400 6500 2400 7800
$Comp
L Connector_Generic:Conn_01x12 J2
U 1 1
P 2900 7200
F 0 "J2" V 3100 7200 50  0000 C CNN
F 1 "Conn_01x12" V 3000 7200 50  0000 C CNN
F 2 "" H 2900 7200 50  0001 C CNN
F 3 "~" H 2900 7200 50  0001 C CNN
	1    2900 7200
	-1   0    0    1   
$EndComp
Text GLabel 3100 6600 2    50   Input ~ 0
1.8V_PERIPH
Text GLabel 3100 6700 2    50   Input ~ 0
5V_PERIPH
Text GLabel 3100 6800 2    50   Input ~ 0
3.3V_PERIPH
Text GLabel 3100 6900 2    50   Input ~ 0
3.3V_MAIN
Text GLabel 3100 7000 2    50   Input ~ 0
VIN_PRO
Text GLabel 3100 7100 2    50   Input ~ 0
I2C_SDA
Text GLabel 3100 7200 2    50   Input ~ 0
I2C_SCL
Text GLabel 3100 7300 2    50   Input ~ 0
SPI_MOSI
Text GLabel 3100 7400 2    50   Input ~ 0
SPI_SCK
Text GLabel 3100 7500 2    50   Input ~ 0
SPI_MISO
Text GLabel 3100 7600 2    50   Input ~ 0
SPI_SS
$Comp
L power:GND #PWR0136
U 1 1
P 3100 7700
F 0 "#PWR0136" H 3100 7450 50  0001 C CNN
F 1 "GND" V 3105 7572 50  0000 R CNN
F 2 "" H 3100 7700 50  0001 C CNN
F 3 "" H 3100 7700 50  0001 C CNN
	1    3100 7700
	0    -1   -1   0   
$EndComp
Text Notes 3750 7150 0    50   ~ 0
Sample Pin Out\nNot for Final Rev.\n
Text Notes 900  6650 0    50   ~ 0
Battery Input\n
Text Notes 550  650  0    50   ~ 0
Power Outputs 5V, 1.8V, 3.3V
Text Notes 5850 600  0    50   ~ 0
MCU Power Controller
$EndSCHEMATC
